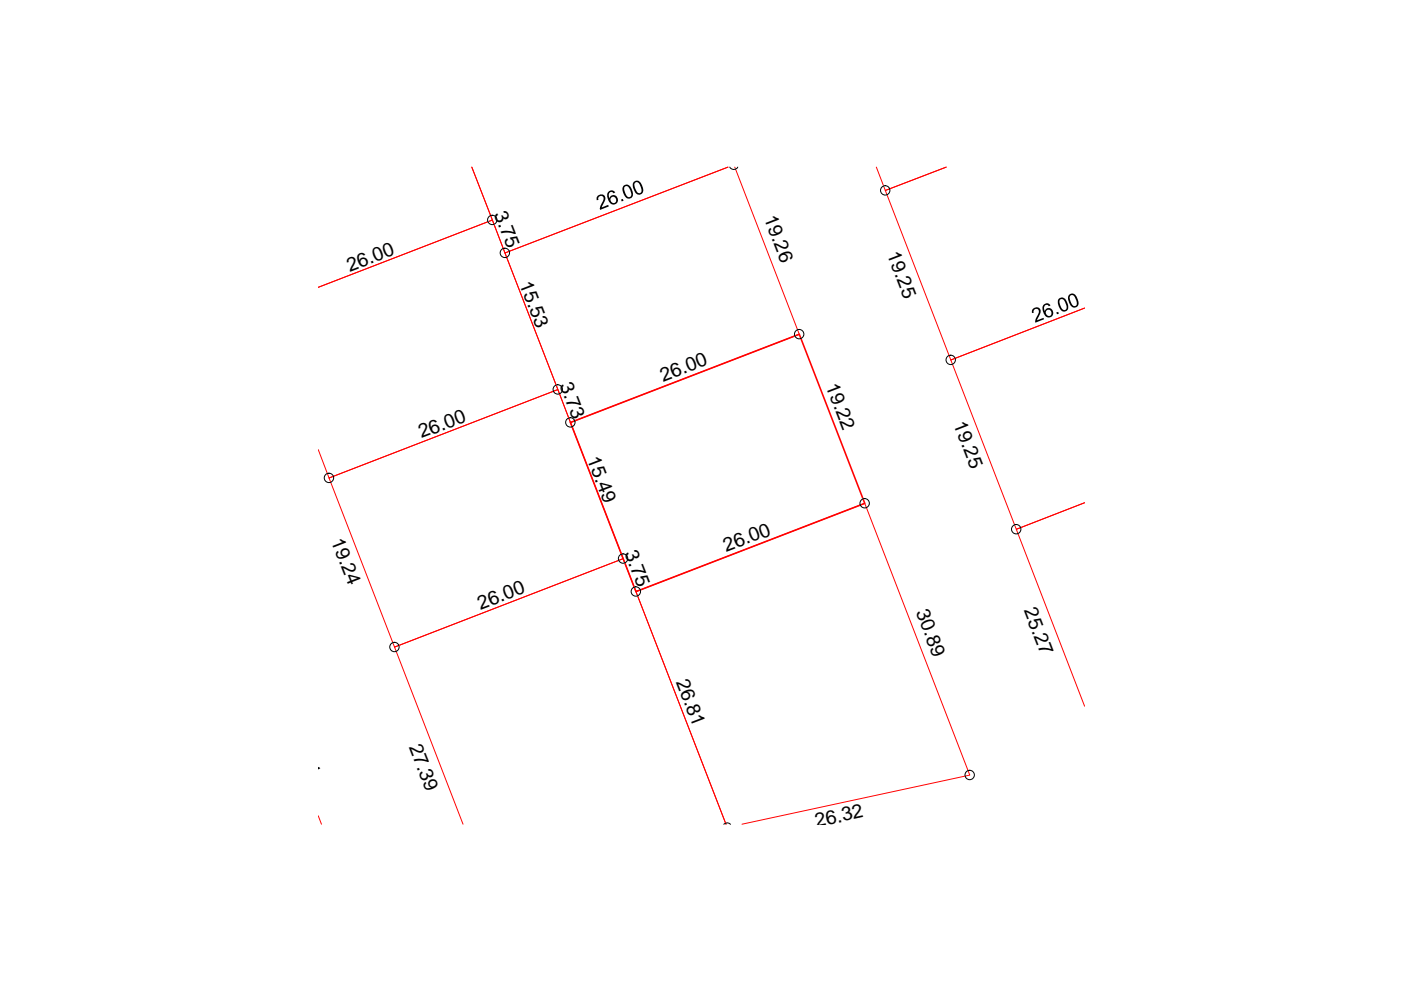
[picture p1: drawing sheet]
<svg xmlns="http://www.w3.org/2000/svg" width="297mm" height="210mm" viewBox="0 0 297 210" stroke-linecap="round" stroke-linejoin="round" font-family="sans-serif">
<path d="M155.8 35.4l13.7 35.5-48.6 18.7-13.8-36 47.2-18.2-47.2 18.2-7.1-18.2 4.4 11.3-36.9 14.2 36.9-14.2 13.9 35.9-48.5 18.7-2.3-6M185.8 35.4l1.9 5 12.9-5-12.9 5 13.9 35.9 28.4-11-28.4 11 13.9 35.9 14.5-5.6-14.5 5.6 14.5 37.5M69.8 101.3l48.5-18.7 13.8 35.8-48.4 18.8zM67.5 173l.7 1.8M98.2 174.8l-14.5-37.6 48.4-18.8 21.8 56.4-19.1-49.4 48.5-18.7 22.3 57.6-48.3 10.5" fill="none" stroke="#f00" stroke-width=".21"/>
<path d="M120.9 89.6l48.6-18.7 13.8 35.8-48.5 18.7z" fill="none" stroke="#f00" stroke-width=".34"/>
<g fill="none" stroke="#000" stroke-width=".21">
<path d="M154.7 35.4a.96 .96 0 0 0 1.7 0M153.5 174.8a1.02 1.02 0 0 1 1.4 0"/>
<circle cx="104.4" cy="46.6" r=".99"/>
<circle cx="107" cy="53.6" r=".99"/>
<circle cx="187.7" cy="40.4" r=".99"/>
<circle cx="169.4" cy="70.8" r=".99"/>
<circle cx="201.6" cy="76.3" r=".99"/>
<circle cx="118.3" cy="82.6" r=".99"/>
<circle cx="120.9" cy="89.6" r=".99"/>
<circle cx="69.7" cy="101.3" r=".99"/>
<circle cx="132.1" cy="118.4" r=".99"/>
<circle cx="183.3" cy="106.7" r=".99"/>
<circle cx="215.5" cy="112.2" r=".99"/>
<circle cx="83.6" cy="137.2" r=".99"/>
<circle cx="134.8" cy="125.4" r=".99"/>
<circle cx="205.6" cy="164.3" r=".99"/>
</g>
<g fill="#000">
<path d="M126.6 41.7l.7-.5 .8 .2 .3 .8-.8 1.8 1.3-.6 .2 .4-1.8 .7-.1-.6 .7-1.5 .1-.5-.3-.3h-.5l-.3 .3v.5l-.4 .1zM131.7 42.3l.3-.1 .2 .3-.4 .2zM218.9 65.6l.8-.4 .6 .1 .3 .4v.5l-.7 1.7 1.3-.5 .2 .3-1.9 .7v-.7l.7-1.2 .1-.6-.4-.4h-.4l-.3 .3v.5l-.4 .1zM223.9 66.3l.5-.2 .1 .4-.4 .1z"/>
<path d="M128.9 40.7l.7-.4 .7 .4 .1 .1-.3 .2-.4-.3-.4 .1-.2 .2v.6l.1 .4 .6-.6 .8 .1 .4 .8v.5l-.3 .3-.7 .3-.5-.2-.3-.4-.5-1.1zM129.6 41.9l-.2 .3 .2 .6 .4 .3 .4-.1 .2-.3-.2-.8-.3-.2z"/>
<path d="M132.2 39.4l.8-.3 .5 .3 .3 .4 .4 1.1v.7l-.4 .4-.8 .1-.6-.6-.4-1.3zM132.5 39.6l-.2 .7 .5 1.1 .4 .4 .4-.1 .3-.6-.5-1.2-.3-.4z"/>
<path d="M134.3 38.6l.7-.3 .5 .1 .4 .4 .5 1.4-.1 .6-.2 .3-.8 .2-.6-.4-.5-1.4v-.6zM134.7 38.7l-.2 .3 .2 1 .5 .9h.5l.3-.2v-.6l-.3-.9-.5-.5z"/>
<path d="M221.2 64.7l.6-.4h.4l.4 .3 .1 .2-.3 .1-.3-.3-.5 .1-.2 .4v.4l.1 .5 .2-.3 .4-.4h.5l.5 .3 .2 .9-.4 .7-.7 .1-.7-.4-.5-1.3zM221.9 65.8l-.2 .4 .2 .6 .4 .2 .4-.1 .2-.3-.1-.7-.3-.2z"/>
<path d="M224.5 63.3l.8-.2 .7 .4 .5 1.3v.6l-.4 .5-.8 .1-.6-.5-.4-1.2v-.6zM224.8 63.5l-.2 .7 .4 1.1 .4 .4h.6l.1-.8-.4-1.1-.4-.4z"/>
<path d="M226.6 62.6l.4-.3 .5-.1 .6 .5 .6 1.4-.1 .5-.2 .4-.7 .2-.8-.5-.5-1.2zM226.9 62.7l-.1 .5 .3 1 .4 .6 .5 .1 .3-.3-.2-1.1-.5-.8z"/>
</g>
<g font-size="4.1">
<text x="104.7" y="45.3" transform="rotate(69 104.7 45.3)">3.75</text>
<text x="161.9" y="46.2" transform="rotate(69 161.9 46.2)">19.26</text>
<text x="188" y="53.8" transform="rotate(69 188 53.8)">19.25</text>
<text x="74.2" y="57.6" transform="rotate(-21 74.2 57.6)">26.00</text>
<text x="110.1" y="60.2" transform="rotate(69 110.1 60.2)">15.53</text>
<text x="118.6" y="81.5" transform="rotate(69 118.6 81.5)">3.73</text>
<text x="140.6" y="81" transform="rotate(-21 140.6 81)">26.00</text>
<text x="175" y="81.7" transform="rotate(69 175 81.7)">19.22</text>
<text x="202.1" y="89.9" transform="rotate(69 202.1 89.9)">19.25</text>
<text x="89.4" y="93" transform="rotate(-21 89.4 93)">26.00</text>
<text x="124.4" y="97.3" transform="rotate(69 124.4 97.3)">15.49</text>
<text x="70.1" y="114.6" transform="rotate(69 70.1 114.6)">19.24</text>
<text x="132.4" y="117.2" transform="rotate(69 132.4 117.2)">3.75</text>
<text x="154" y="117.1" transform="rotate(-21 154 117.1)">26.00</text>
<text x="101.9" y="129.4" transform="rotate(-21 101.9 129.4)">26.00</text>
<text x="194.2" y="129.8" transform="rotate(69 194.2 129.8)">30.89</text>
<text x="217" y="129.4" transform="rotate(69 217 129.4)">25.27</text>
<text x="143.3" y="144.6" transform="rotate(69 143.3 144.6)">26.81</text>
<text x="61.7" y="155" transform="rotate(69 61.7 155)">38.71</text>
<text x="86.7" y="158.3" transform="rotate(69 86.7 158.3)">27.39</text>
<text x="173.1" y="175.4" transform="rotate(-12 173.1 175.4)">26.32</text>
</g>
</svg>
